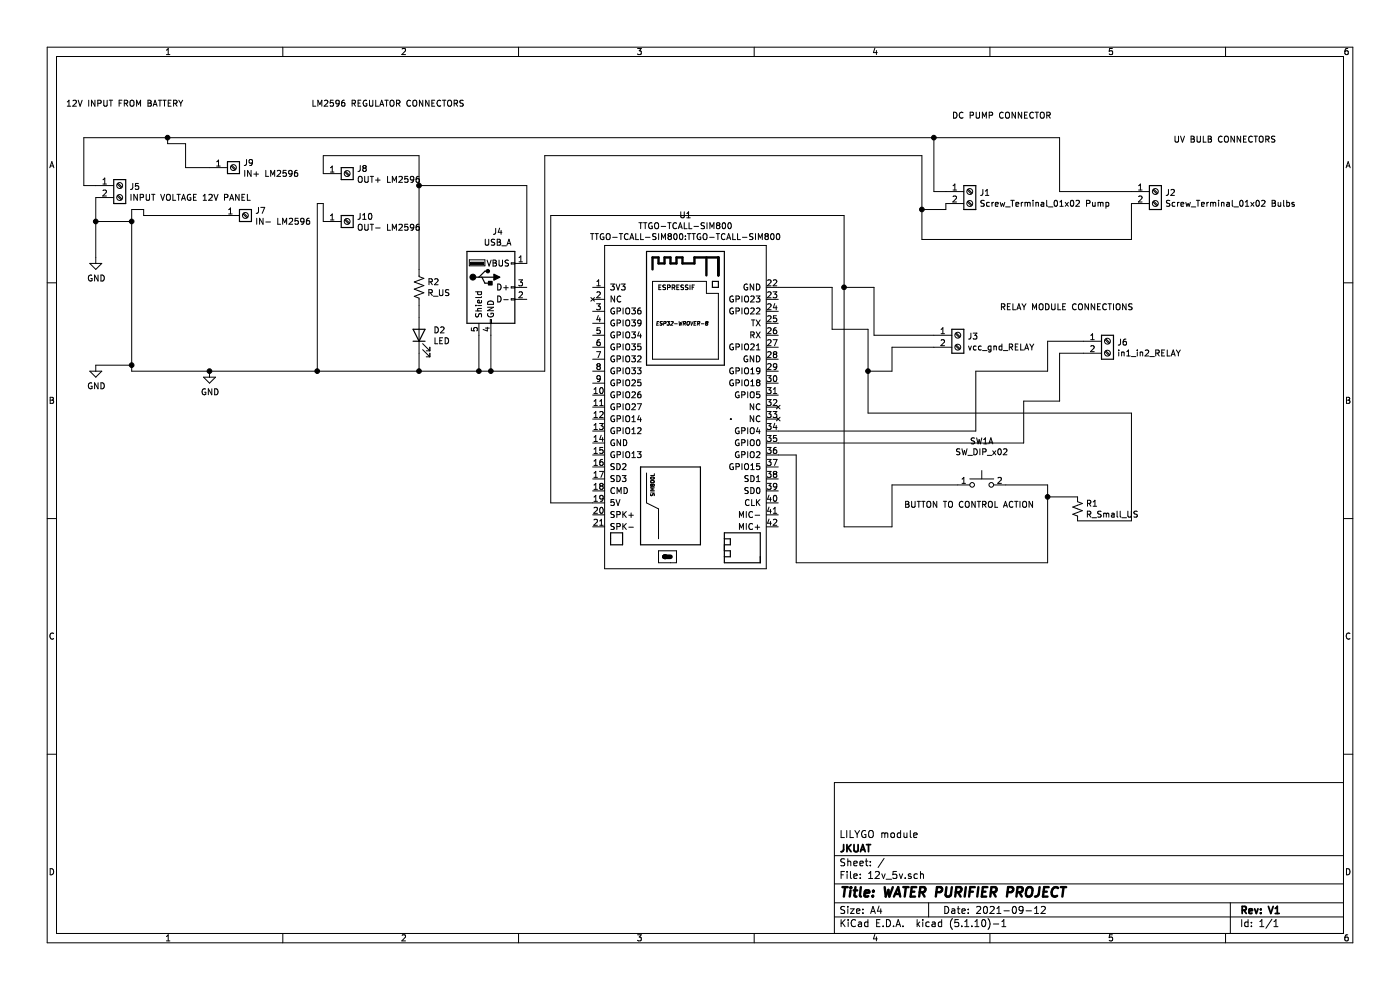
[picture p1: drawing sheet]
EESchema Schematic File Version 4
EELAYER 30 0
EELAYER END
$Descr A4 11693 8268
encoding utf-8
Sheet 1 1
Title "WATER PURIFIER PROJECT"
Date "2021-09-12"
Rev "V1"
Comp "JKUAT"
Comment1 "LILYGO module "
Comment2 ""
Comment3 ""
Comment4 ""
$EndDescr
$Comp
L 12v_5v-rescue:TTGO-TCALL-SIM800-ttgo-tcall-sim800.lib U1
U 1 1
P 5500 3400
F 0 "U1" H 5725 5005 50  0000 C CNN
F 1 "TTGO-TCALL-SIM800" H 5725 4914 50  0000 C CNN
F 2 "TTGO-TCALL-SIM800:TTGO-TCALL-SIM800" H 5725 4823 50  0000 C CNN
F 3 "" H 5850 3200 50  0001 C CNN
	1    5500 3400
	1    0    0    -1  
$EndComp
$Comp
L Connector:Screw_Terminal_01x02 J2
U 1 1
P 9650 1600
F 0 "J2" H 9730 1592 50  0000 L CNN
F 1 "Screw_Terminal_01x02 Bulbs" H 9730 1501 50  0000 L CNN
F 2 "TerminalBlock:TerminalBlock_Altech_AK300-2_P5.00mm" H 9650 1600 50  0001 C CNN
F 3 "~" H 9650 1600 50  0001 C CNN
	1    9650 1600
	1    0    0    -1  
$EndComp
Wire Wire Line
	6500 3600 8150 3600
Wire Wire Line
	6500 3700 8550 3700
Wire Wire Line
	8550 3700 8550 3350
Wire Wire Line
	7050 1800 4600 1800
Wire Wire Line
	4600 1800 4600 4200
Wire Wire Line
	4600 4200 4950 4200
Wire Wire Line
	6950 2750 6950 2400
Wire Wire Line
	6950 2400 6500 2400
$Comp
L Device:R_Small_US R1
U 1 1
P 9000 4250
F 0 "R1" H 9068 4296 50  0000 L CNN
F 1 "R_Small_US" H 9068 4205 50  0000 L CNN
F 2 "Resistor_THT:R_Axial_DIN0204_L3.6mm_D1.6mm_P5.08mm_Horizontal" H 9000 4250 50  0001 C CNN
F 3 "~" H 9000 4250 50  0001 C CNN
	1    9000 4250
	1    0    0    -1  
$EndComp
Wire Wire Line
	9000 4150 8750 4150
Wire Wire Line
	9000 4350 9450 4350
Wire Wire Line
	9450 4350 9450 3450
Wire Wire Line
	9450 3450 7250 3450
Wire Wire Line
	7250 3450 7250 3100
Wire Wire Line
	7250 2750 6950 2750
Wire Wire Line
	8750 4700 6650 4700
Wire Wire Line
	6650 4700 6650 3800
Wire Wire Line
	6650 3800 6500 3800
$Comp
L Switch:SW_Push_Dual_x2 SW1
U 1 1
P 8200 4050
F 0 "SW1" H 8200 4417 50  0000 C CNN
F 1 "SW_DIP_x02" H 8200 4326 50  0000 C CNN
F 2 "Button_Switch_THT:SW_PUSH_6mm_H5mm" H 8200 4050 50  0001 C CNN
F 3 "~" H 8200 4050 50  0001 C CNN
	1    8200 4050
	1    0    0    -1  
$EndComp
Wire Wire Line
	7450 4400 7050 4400
Wire Wire Line
	8750 4050 8750 4150
Connection ~ 8750 4150
Wire Wire Line
	8750 4150 8750 4700
Wire Wire Line
	7450 4050 7450 4400
Wire Wire Line
	7450 4050 8000 4050
Wire Wire Line
	8400 4050 8750 4050
$Comp
L Connector:Screw_Terminal_01x02 J1
U 1 1
P 8100 1600
F 0 "J1" H 8180 1592 50  0000 L CNN
F 1 "Screw_Terminal_01x02 Pump" H 8180 1501 50  0000 L CNN
F 2 "TerminalBlock:TerminalBlock_Altech_AK300-2_P5.00mm" H 8100 1600 50  0001 C CNN
F 3 "~" H 8100 1600 50  0001 C CNN
	1    8100 1600
	1    0    0    -1  
$EndComp
$Comp
L Connector:Screw_Terminal_01x02 J5
U 1 1
P 1000 1550
F 0 "J5" H 1080 1542 50  0000 L CNN
F 1 "INPUT VOLTAGE 12V PANEL" H 1080 1451 50  0000 L CNN
F 2 "TerminalBlock:TerminalBlock_Altech_AK300-2_P5.00mm" H 1000 1550 50  0001 C CNN
F 3 "~" H 1000 1550 50  0001 C CNN
	1    1000 1550
	1    0    0    -1  
$EndComp
$Comp
L Device:R_US R2
U 1 1
P 3500 2400
F 0 "R2" H 3568 2446 50  0000 L CNN
F 1 "R_US" H 3568 2355 50  0000 L CNN
F 2 "Resistor_THT:R_Axial_DIN0204_L3.6mm_D1.6mm_P5.08mm_Horizontal" V 3540 2390 50  0001 C CNN
F 3 "~" H 3500 2400 50  0001 C CNN
F 4 "R" H 3500 2400 50  0001 C CNN "Spice_Primitive"
F 5 "220" H 3500 2400 50  0001 C CNN "Spice_Model"
F 6 "Y" H 3500 2400 50  0001 C CNN "Spice_Netlist_Enabled"
	1    3500 2400
	1    0    0    -1  
$EndComp
$Comp
L Connector:USB_A J4
U 1 1
P 4100 2400
F 0 "J4" H 4157 2867 50  0000 C CNN
F 1 "USB_A" H 4157 2776 50  0000 C CNN
F 2 "Connector_USB:USB_A_Molex_67643_Horizontal" H 4250 2350 50  0001 C CNN
F 3 " ~" H 4250 2350 50  0001 C CNN
	1    4100 2400
	1    0    0    -1  
$EndComp
$Comp
L Device:LED D2
U 1 1
P 3500 2800
F 0 "D2" V 3539 2682 50  0000 R CNN
F 1 "LED" V 3448 2682 50  0000 R CNN
F 2 "LED_THT:LED_D5.0mm" H 3500 2800 50  0001 C CNN
F 3 "~" H 3500 2800 50  0001 C CNN
	1    3500 2800
	0    -1   -1   0   
$EndComp
$Comp
L power:GND #PWR0101
U 1 1
P 800 2150
F 0 "#PWR0101" H 800 1900 50  0001 C CNN
F 1 "GND" H 805 1977 50  0000 C CNN
F 2 "" H 800 2150 50  0001 C CNN
F 3 "" H 800 2150 50  0001 C CNN
	1    800  2150
	1    0    0    -1  
$EndComp
$Comp
L power:GND #PWR0102
U 1 1
P 1750 3100
F 0 "#PWR0102" H 1750 2850 50  0001 C CNN
F 1 "GND" H 1755 2927 50  0000 C CNN
F 2 "" H 1750 3100 50  0001 C CNN
F 3 "" H 1750 3100 50  0001 C CNN
	1    1750 3100
	1    0    0    -1  
$EndComp
Wire Wire Line
	800  1650 800  1850
Wire Wire Line
	700  1150 700  1550
Wire Wire Line
	700  1550 800  1550
Connection ~ 1750 3100
Wire Wire Line
	3500 2950 3500 3100
Wire Wire Line
	3500 2550 3500 2650
Wire Wire Line
	4400 2200 4400 1550
Wire Wire Line
	4400 1550 3500 1550
Wire Wire Line
	4000 2800 4000 3100
Wire Wire Line
	4000 3100 3500 3100
Connection ~ 3500 3100
Wire Wire Line
	4000 3100 4100 3100
Wire Wire Line
	4100 2800 4100 3100
Connection ~ 4000 3100
Wire Wire Line
	3500 2250 3500 1550
Wire Wire Line
	800  1850 1100 1850
Wire Wire Line
	1100 1750 1100 1850
Connection ~ 800  1850
Wire Wire Line
	800  1850 800  2150
Connection ~ 1100 1850
$Comp
L power:GND #PWR0103
U 1 1
P 800 3050
F 0 "#PWR0103" H 800 2800 50  0001 C CNN
F 1 "GND" H 805 2877 50  0000 C CNN
F 2 "" H 800 3050 50  0001 C CNN
F 3 "" H 800 3050 50  0001 C CNN
	1    800  3050
	1    0    0    -1  
$EndComp
Wire Wire Line
	800  3050 1100 3050
Connection ~ 1100 3050
Wire Wire Line
	1100 3050 1100 3100
Wire Wire Line
	7050 1800 7050 2400
$Comp
L Connector:Screw_Terminal_01x02 J3
U 1 1
P 8000 2800
F 0 "J3" H 8080 2792 50  0000 L CNN
F 1 "vcc_gnd_RELAY" H 8080 2701 50  0000 L CNN
F 2 "TerminalBlock:TerminalBlock_Altech_AK300-2_P5.00mm" H 8000 2800 50  0001 C CNN
F 3 "~" H 8000 2800 50  0001 C CNN
	1    8000 2800
	1    0    0    -1  
$EndComp
$Comp
L Connector:Screw_Terminal_01x02 J6
U 1 1
P 9250 2850
F 0 "J6" H 9330 2842 50  0000 L CNN
F 1 "in1_in2_RELAY" H 9330 2751 50  0000 L CNN
F 2 "TerminalBlock:TerminalBlock_Altech_AK300-2_P5.00mm" H 9250 2850 50  0001 C CNN
F 3 "~" H 9250 2850 50  0001 C CNN
	1    9250 2850
	1    0    0    -1  
$EndComp
Wire Wire Line
	7800 2800 7300 2800
Wire Wire Line
	7300 2800 7300 2400
Wire Wire Line
	7300 2400 7050 2400
Connection ~ 7050 2400
Wire Wire Line
	7050 2400 7050 4400
Wire Wire Line
	7800 2900 7450 2900
Wire Wire Line
	7450 2900 7450 3100
Wire Wire Line
	7450 3100 7250 3100
Connection ~ 7250 3100
Wire Wire Line
	7250 3100 7250 2750
Wire Wire Line
	9050 2850 8750 2850
Wire Wire Line
	8750 2850 8750 3100
Wire Wire Line
	8750 3100 8150 3100
Wire Wire Line
	8150 3100 8150 3600
Wire Wire Line
	8550 3350 8850 3350
Wire Wire Line
	8850 3350 8850 2950
Wire Wire Line
	8850 2950 9050 2950
Wire Wire Line
	7800 1150 7800 1600
Wire Wire Line
	7800 1600 7900 1600
Wire Wire Line
	4100 3100 4550 3100
Wire Wire Line
	4550 3100 4550 1300
Wire Wire Line
	4550 1300 7700 1300
Wire Wire Line
	7700 1300 7700 1750
Wire Wire Line
	7700 1750 7900 1750
Wire Wire Line
	7900 1750 7900 1700
Connection ~ 4100 3100
Wire Wire Line
	9450 1600 8850 1600
Wire Wire Line
	8850 1600 8850 1150
Wire Wire Line
	8850 1150 7800 1150
Wire Wire Line
	9450 1700 9450 2000
Wire Wire Line
	9450 2000 7700 2000
Wire Wire Line
	7700 2000 7700 1750
Connection ~ 7700 1750
Text Notes 8350 2600 0    50   ~ 0
RELAY MODULE CONNECTIONS
Text Notes 9800 1200 0    50   ~ 0
UV BULB CONNECTORS
Text Notes 7950 1000 0    50   ~ 0
DC PUMP CONNECTOR
Text Notes 550  900  0    50   ~ 0
12V INPUT FROM BATTERY
Text Notes 7550 4250 0    50   ~ 0
BUTTON TO CONTROL ACTION
Wire Wire Line
	700  1150 1400 1150
Wire Wire Line
	1100 1850 1100 3050
Wire Wire Line
	1100 3100 1750 3100
Wire Wire Line
	1750 3100 2650 3100
Connection ~ 7800 1150
Connection ~ 1400 1150
Wire Wire Line
	1400 1150 7800 1150
Wire Wire Line
	1400 1150 1400 1200
Wire Wire Line
	1400 1200 1550 1200
Wire Wire Line
	3500 1300 3500 1550
Connection ~ 3500 1550
Wire Wire Line
	2650 1700 2650 3100
Connection ~ 2650 3100
Wire Wire Line
	2650 3100 3500 3100
Text Notes 2600 900  0    50   ~ 0
LM2596 REGULATOR CONNECTORS
$Comp
L Connector:Screw_Terminal_01x01 J8
U 1 1
P 2900 1450
F 0 "J8" H 2980 1492 50  0000 L CNN
F 1 "OUT+ LM2596" H 2980 1401 50  0000 L CNN
F 2 "Connector_PinHeader_1.00mm:PinHeader_1x01_P1.00mm_Vertical" H 2900 1450 50  0001 C CNN
F 3 "~" H 2900 1450 50  0001 C CNN
	1    2900 1450
	1    0    0    -1  
$EndComp
$Comp
L Connector:Screw_Terminal_01x01 J7
U 1 1
P 2050 1800
F 0 "J7" H 2130 1842 50  0000 L CNN
F 1 "IN- LM2596" H 2130 1751 50  0000 L CNN
F 2 "Connector_PinHeader_1.00mm:PinHeader_1x01_P1.00mm_Vertical" H 2050 1800 50  0001 C CNN
F 3 "~" H 2050 1800 50  0001 C CNN
	1    2050 1800
	1    0    0    -1  
$EndComp
$Comp
L Connector:Screw_Terminal_01x01 J10
U 1 1
P 2900 1850
F 0 "J10" H 2980 1892 50  0000 L CNN
F 1 "OUT- LM2596" H 2980 1801 50  0000 L CNN
F 2 "Connector_PinHeader_1.00mm:PinHeader_1x01_P1.00mm_Vertical" H 2900 1850 50  0001 C CNN
F 3 "~" H 2900 1850 50  0001 C CNN
	1    2900 1850
	1    0    0    -1  
$EndComp
$Comp
L Connector:Screw_Terminal_01x01 J9
U 1 1
P 1950 1400
F 0 "J9" H 2030 1442 50  0000 L CNN
F 1 "IN+ LM2596" H 2030 1351 50  0000 L CNN
F 2 "Connector_PinHeader_1.00mm:PinHeader_1x01_P1.00mm_Vertical" H 1950 1400 50  0001 C CNN
F 3 "~" H 1950 1400 50  0001 C CNN
	1    1950 1400
	1    0    0    -1  
$EndComp
Wire Wire Line
	1750 1400 1550 1400
Wire Wire Line
	1550 1400 1550 1200
Wire Wire Line
	1850 1800 1200 1800
Wire Wire Line
	1200 1800 1200 1750
Wire Wire Line
	1200 1750 1100 1750
Wire Wire Line
	2700 1450 2700 1300
Wire Wire Line
	2700 1300 3500 1300
Wire Wire Line
	2700 1850 2700 1700
Wire Wire Line
	2700 1700 2650 1700
$EndSCHEMATC
